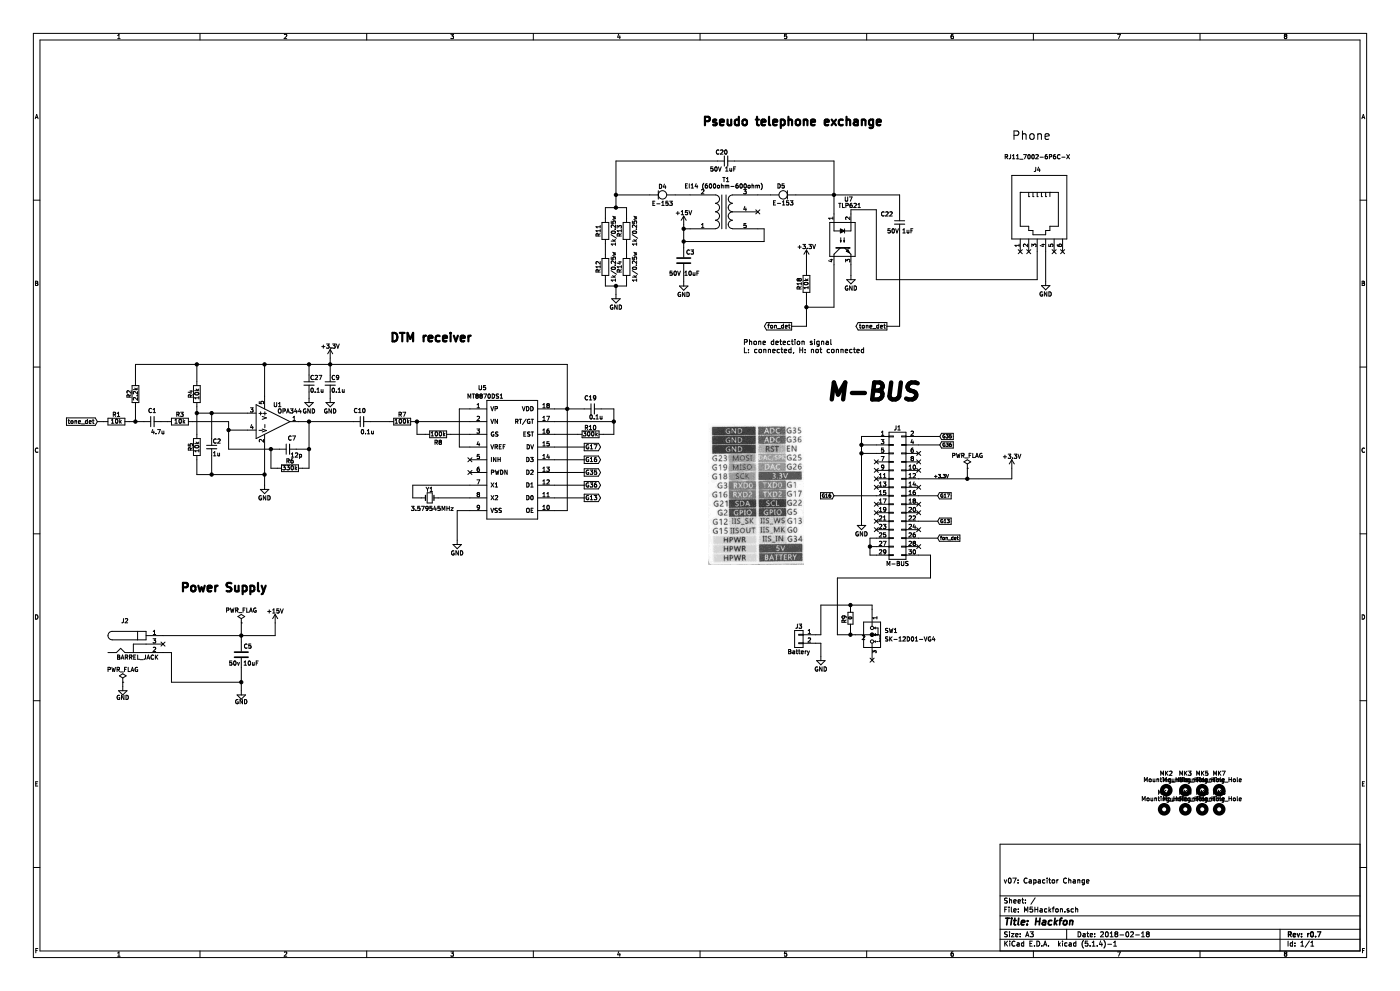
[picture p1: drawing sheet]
EESchema Schematic File Version 4
LIBS:M5Hackfon-cache
EELAYER 26 0
EELAYER END
$Descr A3 16535 11693
encoding utf-8
Sheet 1 1
Title "Hackfon"
Date "2018-02-18"
Rev "r0.7"
Comp ""
Comment1 "v07: Capacitor Change"
Comment2 ""
Comment3 ""
Comment4 ""
$EndDescr
$Comp
L M5Hackfon-rescue:+3.3V-M5Hackfon-rescue #PWR05
U 1 1
P 11950 5525
F 0 "#PWR05" H 11950 5375 50  0001 C CNN
F 1 "+3.3V" H 11950 5665 50  0000 C CNN
F 2 "" H 11950 5525 50  0000 C CNN
F 3 "" H 11950 5525 50  0000 C CNN
	1    11950 5525
	1    0    0    -1  
$EndComp
$Comp
L M5Hackfon-rescue:BARREL_JACK-M5Hackfon-rescue J2
U 1 1
P 1625 7600
F 0 "J2" H 1475 7875 50  0000 C CNN
F 1 "BARREL_JACK" H 1625 7445 50  0000 C CNN
F 2 "footprint:BARREL_JACK" H 1625 7600 50  0001 C CNN
F 3 "" H 1625 7600 50  0001 C CNN
	1    1625 7600
	1    0    0    -1  
$EndComp
$Comp
L M5Hackfon-rescue:+15V-M5Hackfon-rescue #PWR016
U 1 1
P 3250 7350
F 0 "#PWR016" H 3250 7200 50  0001 C CNN
F 1 "+15V" H 3250 7490 50  0000 C CNN
F 2 "" H 3250 7350 50  0001 C CNN
F 3 "" H 3250 7350 50  0001 C CNN
	1    3250 7350
	1    0    0    -1  
$EndComp
$Comp
L M5Hackfon-rescue:PWR_FLAG-M5Hackfon-rescue #FLG017
U 1 1
P 2850 7350
F 0 "#FLG017" H 2850 7425 50  0001 C CNN
F 1 "PWR_FLAG" H 2850 7500 50  0000 C CNN
F 2 "" H 2850 7350 50  0001 C CNN
F 3 "" H 2850 7350 50  0001 C CNN
	1    2850 7350
	1    0    0    -1  
$EndComp
$Comp
L M5Hackfon-rescue:PWR_FLAG-M5Hackfon-rescue #FLG018
U 1 1
P 1450 8050
F 0 "#FLG018" H 1450 8125 50  0001 C CNN
F 1 "PWR_FLAG" H 1450 8200 50  0000 C CNN
F 2 "" H 1450 8050 50  0001 C CNN
F 3 "" H 1450 8050 50  0001 C CNN
	1    1450 8050
	1    0    0    -1  
$EndComp
$Comp
L M5Hackfon-rescue:C-M5Hackfon-rescue C5
U 1 1
P 2850 7725
F 0 "C5" H 2875 7825 50  0000 L CNN
F 1 "50v 10uF" H 2700 7625 50  0000 L CNN
F 2 "Capacitors_SMD:C_0603" H 2888 7575 50  0001 C CNN
F 3 "" H 2850 7725 50  0001 C CNN
	1    2850 7725
	1    0    0    -1  
$EndComp
Text Notes 2125 7000 0    100  ~ 20
Power Supply
NoConn ~ 1925 7600
Wire Wire Line
	2025 8050 2850 8050
Wire Wire Line
	2850 8050 2850 7875
Connection ~ 2850 7500
Wire Wire Line
	2850 7350 2850 7500
Wire Wire Line
	2025 8050 2025 7700
Wire Wire Line
	2025 7700 1925 7700
$Comp
L M5Hackfon-rescue:TLP785-M5Hackfon-rescue U7
U 1 1
P 9950 2825
F 0 "U7" V 9475 2700 50  0000 L CNN
F 1 "TLP621" V 9550 2600 50  0000 L CNN
F 2 "Housings_DIP:DIP-4_W7.62mm" H 9750 2625 50  0001 L CIN
F 3 "" H 9950 2825 50  0001 L CNN
	1    9950 2825
	0    -1   1    0   
$EndComp
$Comp
L M5Hackfon-rescue:RJ11_7002-6P6C-X-M5Hackfon-rescue J4
U 1 1
P 12250 2520
F 0 "J4" H 12250 3040 50  0000 C CNN
F 1 "RJ11_7002-6P6C-X" H 12250 3190 50  0000 C CNN
F 2 "footprint:RJ11_7002-6P6C-X" H 12250 2520 50  0001 C CNN
F 3 "" H 12250 2520 50  0001 C CNN
	1    12250 2520
	1    0    0    -1  
$EndComp
$Comp
L M5Hackfon-rescue:Transformer_1P_SS-M5Hackfon-rescue T1
U 1 1
P 8550 2500
F 0 "T1" H 8575 2125 50  0000 C CNN
F 1 "EI14 (600ohm-600ohm)" H 8550 2200 50  0000 C CNN
F 2 "footprint:TRANS_EI14" H 8550 2500 50  0001 C CNN
F 3 "http://akizukidenshi.com/download/ds/sansui/st.pdf" H 8550 2500 50  0001 C CNN
	1    8550 2500
	1    0    0    1   
$EndComp
$Comp
L M5Hackfon-rescue:GND-M5Hackfon-rescue #PWR022
U 1 1
P 12350 3320
F 0 "#PWR022" H 12350 3070 50  0001 C CNN
F 1 "GND" H 12350 3170 50  0000 C CNN
F 2 "" H 12350 3320 50  0001 C CNN
F 3 "" H 12350 3320 50  0001 C CNN
	1    12350 3320
	1    0    0    -1  
$EndComp
$Comp
L M5Hackfon-rescue:GND-M5Hackfon-rescue #PWR023
U 1 1
P 7275 3475
F 0 "#PWR023" H 7275 3225 50  0001 C CNN
F 1 "GND" H 7275 3325 50  0000 C CNN
F 2 "" H 7275 3475 50  0001 C CNN
F 3 "" H 7275 3475 50  0001 C CNN
	1    7275 3475
	1    0    0    -1  
$EndComp
$Comp
L M5Hackfon-rescue:R-M5Hackfon-rescue R18
U 1 1
P 9525 3350
F 0 "R18" V 9605 3350 50  0000 C CNN
F 1 "10k" V 9525 3350 50  0000 C CNN
F 2 "Resistors_SMD:R_0603" V 9455 3350 50  0001 C CNN
F 3 "" H 9525 3350 50  0001 C CNN
	1    9525 3350
	-1   0    0    1   
$EndComp
$Comp
L M5Hackfon-rescue:E-153-M5Hackfon-rescue D4
U 1 1
P 7825 2300
F 0 "D4" H 7825 2400 50  0000 C CNN
F 1 "E-153" H 7825 2200 50  0000 C CNN
F 2 "Diodes_THT:D_T-1_P5.08mm_Horizontal" H 7825 2125 50  0001 C CNN
F 3 "" H 7825 2300 50  0001 C CNN
	1    7825 2300
	1    0    0    -1  
$EndComp
$Comp
L M5Hackfon-rescue:E-153-M5Hackfon-rescue D5
U 1 1
P 9250 2300
F 0 "D5" H 9275 2200 50  0000 C CNN
F 1 "E-153" H 9250 2400 50  0000 C CNN
F 2 "Diodes_THT:D_T-1_P5.08mm_Horizontal" H 9250 2125 50  0001 C CNN
F 3 "" H 9250 2300 50  0001 C CNN
	1    9250 2300
	-1   0    0    1   
$EndComp
$Comp
L M5Hackfon-rescue:C_Small-M5Hackfon-rescue C20
U 1 1
P 8575 1900
F 0 "C20" V 8675 1875 50  0000 L CNN
F 1 "50V 1uF" V 8475 1775 50  0000 L CNN
F 2 "Capacitors_SMD:C_0603" H 8575 1900 50  0001 C CNN
F 3 "" H 8575 1900 50  0001 C CNN
	1    8575 1900
	0    -1   -1   0   
$EndComp
$Comp
L M5Hackfon-rescue:+15V-M5Hackfon-rescue #PWR024
U 1 1
P 8075 2650
F 0 "#PWR024" H 8075 2500 50  0001 C CNN
F 1 "+15V" H 8075 2790 50  0000 C CNN
F 2 "" H 8075 2650 50  0001 C CNN
F 3 "" H 8075 2650 50  0001 C CNN
	1    8075 2650
	1    0    0    -1  
$EndComp
$Comp
L M5Hackfon-rescue:GND-M5Hackfon-rescue #PWR025
U 1 1
P 10050 3250
F 0 "#PWR025" H 10050 3000 50  0001 C CNN
F 1 "GND" H 10050 3100 50  0000 C CNN
F 2 "" H 10050 3250 50  0001 C CNN
F 3 "" H 10050 3250 50  0001 C CNN
	1    10050 3250
	1    0    0    -1  
$EndComp
Text GLabel 9350 3850 0    50   Output ~ 0
fon_det
$Comp
L M5Hackfon-rescue:C_Small-M5Hackfon-rescue C22
U 1 1
P 10625 2625
F 0 "C22" H 10400 2725 50  0000 L CNN
F 1 "50V 1uF" H 10475 2525 50  0000 L CNN
F 2 "Capacitors_SMD:C_0603" H 10625 2625 50  0001 C CNN
F 3 "" H 10625 2625 50  0001 C CNN
	1    10625 2625
	1    0    0    -1  
$EndComp
Text GLabel 10475 3850 0    50   Output ~ 0
tone_det
Text Notes 11950 1660 0    100  ~ 0
Phone
Text Notes 8290 1500 0    100  ~ 20
Pseudo telephone exchange
NoConn ~ 12050 2970
NoConn ~ 12150 2970
NoConn ~ 12450 2970
NoConn ~ 12550 2970
$Comp
L M5Hackfon-rescue:R-M5Hackfon-rescue R13
U 1 1
P 7400 2725
F 0 "R13" V 7480 2725 50  0000 C CNN
F 1 "1k/0.25w" V 7300 2725 50  0000 C CNN
F 2 "Resistors_SMD:R_0805" V 7330 2725 50  0001 C CNN
F 3 "" H 7400 2725 50  0001 C CNN
	1    7400 2725
	-1   0    0    1   
$EndComp
$Comp
L M5Hackfon-rescue:R-M5Hackfon-rescue R14
U 1 1
P 7400 3150
F 0 "R14" V 7480 3150 50  0000 C CNN
F 1 "1k/0.25w" V 7300 3150 50  0000 C CNN
F 2 "Resistors_SMD:R_0805" V 7330 3150 50  0001 C CNN
F 3 "" H 7400 3150 50  0001 C CNN
	1    7400 3150
	-1   0    0    1   
$EndComp
$Comp
L M5Hackfon-rescue:R-M5Hackfon-rescue R11
U 1 1
P 7150 2725
F 0 "R11" V 7230 2725 50  0000 C CNN
F 1 "1k/0.25w" V 7050 2725 50  0000 C CNN
F 2 "Resistors_SMD:R_0805" V 7080 2725 50  0001 C CNN
F 3 "" H 7150 2725 50  0001 C CNN
	1    7150 2725
	-1   0    0    1   
$EndComp
$Comp
L M5Hackfon-rescue:R-M5Hackfon-rescue R12
U 1 1
P 7150 3150
F 0 "R12" V 7230 3150 50  0000 C CNN
F 1 "1k/0.25w" V 7050 3150 50  0000 C CNN
F 2 "Resistors_SMD:R_0805" V 7080 3150 50  0001 C CNN
F 3 "" H 7150 3150 50  0001 C CNN
	1    7150 3150
	-1   0    0    1   
$EndComp
Wire Wire Line
	10050 2475 10050 2525
Wire Wire Line
	10350 2475 10050 2475
Wire Wire Line
	10625 3850 10475 3850
Wire Wire Line
	10625 2725 10625 3850
Connection ~ 9525 3625
Wire Wire Line
	9850 3625 9525 3625
Wire Wire Line
	9850 3125 9850 3625
Wire Wire Line
	9525 3050 9525 3200
Wire Wire Line
	9525 3850 9350 3850
Wire Wire Line
	9525 3500 9525 3625
Connection ~ 9850 2300
Wire Wire Line
	9400 2300 9850 2300
Wire Wire Line
	9850 1900 9850 2300
Wire Wire Line
	8675 1900 9850 1900
Wire Wire Line
	10050 3125 10050 3250
Wire Wire Line
	7675 2300 7275 2300
Wire Wire Line
	8950 2300 9100 2300
Connection ~ 8075 2700
Wire Wire Line
	9025 2700 8950 2700
Wire Wire Line
	9025 2850 9025 2700
Wire Wire Line
	8075 2850 9025 2850
Wire Wire Line
	8075 2650 8075 2700
Wire Wire Line
	8150 2700 8075 2700
Wire Wire Line
	8150 2300 7975 2300
Wire Wire Line
	7150 2575 7150 2450
Wire Wire Line
	7150 2450 7275 2450
Wire Wire Line
	7400 2450 7400 2575
Wire Wire Line
	7275 1900 7275 2300
Connection ~ 7275 2300
Connection ~ 7275 2450
Wire Wire Line
	7275 1900 8475 1900
Wire Wire Line
	7150 2875 7150 3000
Wire Wire Line
	7400 2875 7400 3000
Wire Wire Line
	7150 3300 7150 3375
Wire Wire Line
	7150 3375 7275 3375
Wire Wire Line
	7400 3375 7400 3300
Wire Wire Line
	7275 3475 7275 3375
Connection ~ 7275 3375
Text Notes 8775 4175 0    60   ~ 0
Phone detection signal\nL: connected, H: not connected
Wire Wire Line
	10350 3300 10350 2475
$Comp
L M5Hackfon-rescue:+3.3V-M5Hackfon-rescue #PWR031
U 1 1
P 9525 3050
F 0 "#PWR031" H 9525 2900 50  0001 C CNN
F 1 "+3.3V" H 9525 3190 50  0000 C CNN
F 2 "" H 9525 3050 50  0001 C CNN
F 3 "" H 9525 3050 50  0001 C CNN
	1    9525 3050
	1    0    0    -1  
$EndComp
$Comp
L M5Hackfon-rescue:OPA340NA-M5Hackfon-rescue U1
U 1 1
P 3225 4975
F 0 "U1" H 3225 5175 50  0000 L CNN
F 1 "OPA344" H 3275 5100 50  0000 L CNN
F 2 "TO_SOT_Packages_SMD:SOT-23-5" H 3225 4975 50  0001 C CNN
F 3 "" H 3225 5175 50  0001 C CNN
	1    3225 4975
	1    0    0    -1  
$EndComp
$Comp
L M5Hackfon-rescue:C_Small-M5Hackfon-rescue C7
U 1 1
P 3400 5300
F 0 "C7" V 3525 5200 50  0000 L CNN
F 1 "12p" V 3325 5125 50  0000 L CNN
F 2 "Capacitors_SMD:C_0603" H 3400 5300 50  0001 C CNN
F 3 "" H 3400 5300 50  0001 C CNN
	1    3400 5300
	0    -1   -1   0   
$EndComp
$Comp
L M5Hackfon-rescue:C_Small-M5Hackfon-rescue C1
U 1 1
P 1800 4975
F 0 "C1" V 1925 4925 50  0000 L CNN
F 1 "4.7u" V 1675 4825 50  0000 L CNN
F 2 "Capacitors_SMD:C_0603" H 1800 4975 50  0001 C CNN
F 3 "" H 1800 4975 50  0001 C CNN
	1    1800 4975
	0    -1   -1   0   
$EndComp
$Comp
L M5Hackfon-rescue:C_Small-M5Hackfon-rescue C2
U 1 1
P 2500 5275
F 0 "C2" H 2510 5345 50  0000 L CNN
F 1 "1u" H 2510 5195 50  0000 L CNN
F 2 "Capacitors_SMD:C_0603" H 2500 5275 50  0001 C CNN
F 3 "" H 2500 5275 50  0001 C CNN
	1    2500 5275
	1    0    0    -1  
$EndComp
$Comp
L M5Hackfon-rescue:C_Small-M5Hackfon-rescue C9
U 1 1
P 3900 4525
F 0 "C9" H 3910 4595 50  0000 L CNN
F 1 "0.1u" H 3910 4445 50  0000 L CNN
F 2 "Capacitors_SMD:C_0603" H 3900 4525 50  0001 C CNN
F 3 "" H 3900 4525 50  0001 C CNN
	1    3900 4525
	1    0    0    -1  
$EndComp
$Comp
L M5Hackfon-rescue:R-M5Hackfon-rescue R6
U 1 1
P 3425 5525
F 0 "R6" V 3505 5525 50  0000 C CNN
F 1 "330k" V 3425 5525 50  0000 C CNN
F 2 "Resistors_SMD:R_0603" V 3355 5525 50  0001 C CNN
F 3 "" H 3425 5525 50  0001 C CNN
	1    3425 5525
	0    -1   -1   0   
$EndComp
$Comp
L M5Hackfon-rescue:R-M5Hackfon-rescue R3
U 1 1
P 2125 4975
F 0 "R3" V 2205 4975 50  0000 C CNN
F 1 "10k" V 2125 4975 50  0000 C CNN
F 2 "Resistors_SMD:R_0603" V 2055 4975 50  0001 C CNN
F 3 "" H 2125 4975 50  0001 C CNN
	1    2125 4975
	0    -1   -1   0   
$EndComp
$Comp
L M5Hackfon-rescue:R-M5Hackfon-rescue R2
U 1 1
P 1600 4650
F 0 "R2" V 1525 4650 50  0000 C CNN
F 1 "2.2k" V 1600 4650 50  0000 C CNN
F 2 "Resistors_SMD:R_0603" V 1530 4650 50  0001 C CNN
F 3 "" H 1600 4650 50  0001 C CNN
	1    1600 4650
	1    0    0    -1  
$EndComp
$Comp
L M5Hackfon-rescue:R-M5Hackfon-rescue R4
U 1 1
P 2325 4650
F 0 "R4" V 2250 4650 50  0000 C CNN
F 1 "10k" V 2325 4650 50  0000 C CNN
F 2 "Resistors_SMD:R_0603" V 2255 4650 50  0001 C CNN
F 3 "" H 2325 4650 50  0001 C CNN
	1    2325 4650
	1    0    0    -1  
$EndComp
$Comp
L M5Hackfon-rescue:R-M5Hackfon-rescue R5
U 1 1
P 2325 5275
F 0 "R5" V 2250 5275 50  0000 C CNN
F 1 "10k" V 2325 5275 50  0000 C CNN
F 2 "Resistors_SMD:R_0603" V 2255 5275 50  0001 C CNN
F 3 "" H 2325 5275 50  0001 C CNN
	1    2325 5275
	1    0    0    -1  
$EndComp
$Comp
L M5Hackfon-rescue:+3.3V-M5Hackfon-rescue #PWR032
U 1 1
P 3900 4225
F 0 "#PWR032" H 3900 4075 50  0001 C CNN
F 1 "+3.3V" H 3900 4365 50  0000 C CNN
F 2 "" H 3900 4225 50  0001 C CNN
F 3 "" H 3900 4225 50  0001 C CNN
	1    3900 4225
	1    0    0    -1  
$EndComp
$Comp
L M5Hackfon-rescue:HT9172-M5Hackfon-rescue U5
U 1 1
P 6050 5425
F 0 "U5" H 5750 6275 50  0000 R CNN
F 1 "MT8870DS1" H 5950 6175 50  0000 R CNN
F 2 "Housings_SOIC:SOIC-18W_7.5x11.6mm_Pitch1.27mm" H 6050 5125 50  0001 C CNN
F 3 "" H 6050 5125 50  0001 C CNN
	1    6050 5425
	1    0    0    -1  
$EndComp
$Comp
L M5Hackfon-rescue:C_Small-M5Hackfon-rescue C10
U 1 1
P 4275 4975
F 0 "C10" V 4400 4925 50  0000 L CNN
F 1 "0.1u" V 4150 4825 50  0000 L CNN
F 2 "Capacitors_SMD:C_0603" H 4275 4975 50  0001 C CNN
F 3 "" H 4275 4975 50  0001 C CNN
	1    4275 4975
	0    -1   -1   0   
$EndComp
$Comp
L M5Hackfon-rescue:R-M5Hackfon-rescue R7
U 1 1
P 4750 4975
F 0 "R7" V 4830 4975 50  0000 C CNN
F 1 "100k" V 4750 4975 50  0000 C CNN
F 2 "Resistors_SMD:R_0603" V 4680 4975 50  0001 C CNN
F 3 "" H 4750 4975 50  0001 C CNN
	1    4750 4975
	0    -1   -1   0   
$EndComp
$Comp
L M5Hackfon-rescue:R-M5Hackfon-rescue R8
U 1 1
P 5175 5125
F 0 "R8" V 5075 5125 50  0000 C CNN
F 1 "100k" V 5175 5125 50  0000 C CNN
F 2 "Resistors_SMD:R_0603" V 5105 5125 50  0001 C CNN
F 3 "" H 5175 5125 50  0001 C CNN
	1    5175 5125
	0    -1   -1   0   
$EndComp
NoConn ~ 5550 5425
NoConn ~ 5550 5575
$Comp
L M5Hackfon-rescue:Crystal_Small-M5Hackfon-rescue Y1
U 1 1
P 5075 5875
F 0 "Y1" H 5025 5975 50  0000 L CNN
F 1 "3.579545MHz" H 4850 5750 50  0000 L CNN
F 2 "footprint:Crystal_HC49-U_Vertical" H 5050 5875 50  0001 C CNN
F 3 "http://akizukidenshi.com/download/ds/murata/cstls.pdf" H 5050 5875 50  0001 C CNN
	1    5075 5875
	1    0    0    -1  
$EndComp
Text GLabel 6900 5875 2    50   Output ~ 0
G13
Text GLabel 6900 5575 2    50   Output ~ 0
G35
Text GLabel 6900 5725 2    50   Output ~ 0
G36
Text GLabel 6900 5425 2    50   Output ~ 0
G16
Text GLabel 6900 5275 2    50   Output ~ 0
G17
$Comp
L M5Hackfon-rescue:R-M5Hackfon-rescue R10
U 1 1
P 6975 5125
F 0 "R10" V 7050 5125 50  0000 C CNN
F 1 "300k" V 6975 5125 50  0000 C CNN
F 2 "Resistors_SMD:R_0603" V 6905 5125 50  0001 C CNN
F 3 "" H 6975 5125 50  0001 C CNN
	1    6975 5125
	0    -1   -1   0   
$EndComp
$Comp
L M5Hackfon-rescue:C_Small-M5Hackfon-rescue C19
U 1 1
P 7000 4825
F 0 "C19" V 7125 4775 50  0000 L CNN
F 1 "0.1u" V 6900 4700 50  0000 L CNN
F 2 "Capacitors_SMD:C_0603" H 7000 4825 50  0001 C CNN
F 3 "" H 7000 4825 50  0001 C CNN
	1    7000 4825
	0    -1   -1   0   
$EndComp
$Comp
L M5Hackfon-rescue:GND-M5Hackfon-rescue #PWR033
U 1 1
P 3125 5725
F 0 "#PWR033" H 3125 5475 50  0001 C CNN
F 1 "GND" H 3125 5575 50  0000 C CNN
F 2 "" H 3125 5725 50  0001 C CNN
F 3 "" H 3125 5725 50  0001 C CNN
	1    3125 5725
	1    0    0    -1  
$EndComp
Text Notes 4600 4050 0    100  ~ 20
DTM receiver
Wire Wire Line
	1600 4300 2325 4300
Connection ~ 7250 4975
Wire Wire Line
	7100 4825 7250 4825
Connection ~ 6700 4825
Wire Wire Line
	7250 5125 7125 5125
Wire Wire Line
	7250 4825 7250 4975
Wire Wire Line
	6550 4975 7250 4975
Wire Wire Line
	6550 5125 6825 5125
Wire Wire Line
	6900 5275 6550 5275
Wire Wire Line
	6900 5425 6550 5425
Wire Wire Line
	6900 5575 6550 5575
Wire Wire Line
	6900 5725 6550 5725
Wire Wire Line
	6900 5875 6550 5875
Wire Wire Line
	6700 6025 6550 6025
Wire Wire Line
	6700 4300 6700 4825
Wire Wire Line
	6550 4825 6700 4825
Wire Wire Line
	5400 6025 5400 6375
Wire Wire Line
	5400 6025 5550 6025
Wire Wire Line
	5550 5875 5175 5875
Wire Wire Line
	4875 5725 5550 5725
Wire Wire Line
	5425 5275 5550 5275
Wire Wire Line
	5425 4825 5425 5275
Wire Wire Line
	5550 4825 5425 4825
Wire Wire Line
	5325 5125 5550 5125
Wire Wire Line
	4900 4975 4925 4975
Connection ~ 3650 4975
Connection ~ 3125 4300
Wire Wire Line
	3125 4300 3125 4675
Connection ~ 3900 4300
Connection ~ 2325 4300
Wire Wire Line
	2325 4500 2325 4300
Wire Wire Line
	1600 4300 1600 4500
Wire Wire Line
	3900 4225 3900 4300
Connection ~ 3125 5600
Connection ~ 3650 5300
Wire Wire Line
	3650 5525 3575 5525
Wire Wire Line
	3525 4975 3650 4975
Wire Wire Line
	3650 4975 3650 5300
Wire Wire Line
	3500 5300 3650 5300
Connection ~ 3200 5300
Wire Wire Line
	3200 5525 3275 5525
Wire Wire Line
	3200 5300 3200 5525
Connection ~ 2700 5075
Wire Wire Line
	2700 5300 3200 5300
Wire Wire Line
	2700 5075 2925 5075
Wire Wire Line
	2700 4975 2700 5075
Wire Wire Line
	2275 4975 2700 4975
Connection ~ 2500 5600
Wire Wire Line
	3125 5275 3125 5600
Connection ~ 2500 4875
Wire Wire Line
	2325 5425 2325 5600
Wire Wire Line
	2325 5600 2500 5600
Wire Wire Line
	2500 5600 2500 5375
Connection ~ 2325 4875
Wire Wire Line
	2325 4875 2500 4875
Wire Wire Line
	2500 5175 2500 4875
Wire Wire Line
	2325 4800 2325 4875
Connection ~ 1600 4975
Wire Wire Line
	1600 4800 1600 4975
Wire Wire Line
	1900 4975 1975 4975
Wire Wire Line
	1525 4975 1600 4975
Text GLabel 1150 4975 0    50   Input ~ 0
tone_det
$Comp
L M5Hackfon-rescue:R-M5Hackfon-rescue R1
U 1 1
P 1375 4975
F 0 "R1" V 1455 4975 50  0000 C CNN
F 1 "10k" V 1375 4975 50  0000 C CNN
F 2 "Resistors_SMD:R_0603" V 1305 4975 50  0001 C CNN
F 3 "" H 1375 4975 50  0001 C CNN
	1    1375 4975
	0    -1   -1   0   
$EndComp
Wire Wire Line
	1225 4975 1150 4975
$Comp
L M5Hackfon-rescue:GND-M5Hackfon-rescue #PWR034
U 1 1
P 3900 4700
F 0 "#PWR034" H 3900 4450 50  0001 C CNN
F 1 "GND" H 3900 4550 50  0000 C CNN
F 2 "" H 3900 4700 50  0001 C CNN
F 3 "" H 3900 4700 50  0001 C CNN
	1    3900 4700
	1    0    0    -1  
$EndComp
Wire Wire Line
	3900 4700 3900 4625
$Comp
L M5Hackfon-rescue:GND-M5Hackfon-rescue #PWR035
U 1 1
P 5400 6375
F 0 "#PWR035" H 5400 6125 50  0001 C CNN
F 1 "GND" H 5400 6225 50  0000 C CNN
F 2 "" H 5400 6375 50  0001 C CNN
F 3 "" H 5400 6375 50  0001 C CNN
	1    5400 6375
	1    0    0    -1  
$EndComp
$Comp
L M5Hackfon-rescue:GND-M5Hackfon-rescue #PWR039
U 1 1
P 1450 8100
F 0 "#PWR039" H 1450 7900 50  0001 C CNN
F 1 "GND" H 1450 7970 50  0000 C CNN
F 2 "" H 1450 8050 50  0001 C CNN
F 3 "" H 1450 8050 50  0001 C CNN
	1    1450 8100
	1    0    0    -1  
$EndComp
Wire Wire Line
	1450 8050 1450 8100
Wire Wire Line
	4375 4975 4600 4975
Wire Wire Line
	5025 5125 4925 5125
Wire Wire Line
	4925 5125 4925 4975
Connection ~ 4925 4975
$Comp
L M5Hackfon-rescue:C_Small-M5Hackfon-rescue C27
U 1 1
P 3650 4525
F 0 "C27" H 3660 4595 50  0000 L CNN
F 1 "0.1u" H 3660 4445 50  0000 L CNN
F 2 "Capacitors_SMD:C_0603" H 3650 4525 50  0001 C CNN
F 3 "" H 3650 4525 50  0001 C CNN
	1    3650 4525
	1    0    0    -1  
$EndComp
Wire Wire Line
	3650 4425 3650 4300
Connection ~ 3650 4300
$Comp
L M5Hackfon-rescue:GND-M5Hackfon-rescue #PWR045
U 1 1
P 3650 4700
F 0 "#PWR045" H 3650 4450 50  0001 C CNN
F 1 "GND" H 3650 4550 50  0000 C CNN
F 2 "" H 3650 4700 50  0001 C CNN
F 3 "" H 3650 4700 50  0001 C CNN
	1    3650 4700
	1    0    0    -1  
$EndComp
Wire Wire Line
	3650 4625 3650 4700
Wire Wire Line
	10625 2300 10625 2525
$Comp
L M5Hackfon-rescue:C-M5Hackfon-rescue C3
U 1 1
P 8075 3075
F 0 "C3" H 8100 3175 50  0000 L CNN
F 1 "50V 10uF" H 7900 2925 50  0000 L CNN
F 2 "Capacitors_SMD:C_0603" H 8075 3075 50  0001 C CNN
F 3 "" H 8075 3075 50  0001 C CNN
	1    8075 3075
	1    0    0    -1  
$EndComp
Connection ~ 8075 2850
$Comp
L M5Hackfon-rescue:GND-M5Hackfon-rescue #PWR048
U 1 1
P 8075 3325
F 0 "#PWR048" H 8075 3075 50  0001 C CNN
F 1 "GND" H 8075 3175 50  0000 C CNN
F 2 "" H 8075 3325 50  0001 C CNN
F 3 "" H 8075 3325 50  0001 C CNN
	1    8075 3325
	1    0    0    -1  
$EndComp
Wire Wire Line
	8075 3225 8075 3325
Wire Wire Line
	4875 5725 4875 5875
Wire Wire Line
	4875 5875 4975 5875
Wire Wire Line
	2850 7500 2850 7575
Wire Wire Line
	9525 3625 9525 3850
Wire Wire Line
	9850 2300 10625 2300
Wire Wire Line
	9850 2300 9850 2525
Wire Wire Line
	8075 2700 8075 2850
Wire Wire Line
	7275 2300 7275 2450
Wire Wire Line
	7275 2450 7400 2450
Wire Wire Line
	7275 3375 7400 3375
Wire Wire Line
	7250 4975 7250 5125
Wire Wire Line
	6700 4825 6700 6025
Wire Wire Line
	6700 4825 6900 4825
Wire Wire Line
	3650 4975 4175 4975
Wire Wire Line
	3125 4300 3650 4300
Wire Wire Line
	3900 4300 3900 4425
Wire Wire Line
	3900 4300 6700 4300
Wire Wire Line
	2325 4300 3125 4300
Wire Wire Line
	3125 5600 3125 5725
Wire Wire Line
	3650 5300 3650 5525
Wire Wire Line
	3200 5300 3300 5300
Wire Wire Line
	2700 5075 2700 5300
Wire Wire Line
	2500 5600 3125 5600
Wire Wire Line
	2500 4875 2925 4875
Wire Wire Line
	2325 4875 2325 5125
Wire Wire Line
	1600 4975 1700 4975
Wire Wire Line
	4925 4975 5550 4975
Wire Wire Line
	3650 4300 3900 4300
Wire Wire Line
	8075 2850 8075 2925
NoConn ~ 8950 2500
$Comp
L M5Hackfon-rescue:Conn_02x15_Odd_Even-conn-M5Hackfon-rescue J1
U 1 1
P 10550 5850
F 0 "J1" H 10600 6650 50  0000 C CNN
F 1 "M-BUS" H 10600 5050 50  0000 C CNN
F 2 "footprint:Pin_Header_MBUS_SMD_TH" H 10550 5850 50  0001 C CNN
F 3 "" H 10550 5850 50  0001 C CNN
	1    10550 5850
	1    0    0    -1  
$EndComp
$Comp
L M5Hackfon-rescue:Conn_01x02-conn-M5Hackfon-rescue J3
U 1 1
P 9435 7490
F 0 "J3" H 9435 7590 50  0000 C CNN
F 1 "Battery" H 9435 7290 50  0000 C CNN
F 2 "Pin_Headers:Pin_Header_Angled_1x02_Pitch2.54mm" H 9435 7490 50  0001 C CNN
F 3 "" H 9435 7490 50  0001 C CNN
	1    9435 7490
	-1   0    0    -1  
$EndComp
Text Notes 9750 4750 0    200  Italic 40
M-BUS
$Comp
L power:GND #PWR0102
U 1 1
P 10175 6150
F 0 "#PWR0102" H 10175 5900 50  0001 C CNN
F 1 "GND" H 10175 6000 50  0000 C CNN
F 2 "" H 10175 6150 50  0000 C CNN
F 3 "" H 10175 6150 50  0000 C CNN
	1    10175 6150
	1    0    0    -1  
$EndComp
NoConn ~ 10350 5750
NoConn ~ 10350 5950
NoConn ~ 10350 6050
NoConn ~ 10350 6150
NoConn ~ 10350 6250
NoConn ~ 10850 5450
NoConn ~ 10850 5550
NoConn ~ 10850 5750
NoConn ~ 10850 5950
NoConn ~ 10850 6250
Text Label 11025 5650 0    40   ~ 0
+3.3V
$Comp
L M5Hackfon-rescue:Mounting_Hole-M5_USB_Host_v05-rescue-M5Hackfon-rescue MK2
U 1 1
P 13775 9325
F 0 "MK2" H 13775 9525 50  0000 C CNN
F 1 "Mounting_Hole" H 13775 9450 50  0000 C CNN
F 2 "Mounting_Holes:MountingHole_3.2mm_M3" H 13775 9325 50  0001 C CNN
F 3 "" H 13775 9325 50  0001 C CNN
	1    13775 9325
	1    0    0    -1  
$EndComp
$Comp
L M5Hackfon-rescue:Mounting_Hole-M5_USB_Host_v05-rescue-M5Hackfon-rescue MK3
U 1 1
P 14000 9325
F 0 "MK3" H 14000 9525 50  0000 C CNN
F 1 "Mounting_Hole" H 14000 9450 50  0000 C CNN
F 2 "Mounting_Holes:MountingHole_3.2mm_M3" H 14000 9325 50  0001 C CNN
F 3 "" H 14000 9325 50  0001 C CNN
	1    14000 9325
	1    0    0    -1  
$EndComp
$Comp
L M5Hackfon-rescue:Mounting_Hole-M5_USB_Host_v05-rescue-M5Hackfon-rescue MK5
U 1 1
P 14200 9325
F 0 "MK5" H 14200 9525 50  0000 C CNN
F 1 "Mounting_Hole" H 14200 9450 50  0000 C CNN
F 2 "Mounting_Holes:MountingHole_2.2mm_M2" H 14200 9325 50  0001 C CNN
F 3 "" H 14200 9325 50  0001 C CNN
	1    14200 9325
	1    0    0    -1  
$EndComp
$Comp
L M5Hackfon-rescue:Mounting_Hole-M5_USB_Host_v05-rescue-M5Hackfon-rescue MK7
U 1 1
P 14400 9325
F 0 "MK7" H 14400 9525 50  0000 C CNN
F 1 "Mounting_Hole" H 14400 9450 50  0000 C CNN
F 2 "Mounting_Holes:MountingHole_2.2mm_M2" H 14400 9325 50  0001 C CNN
F 3 "" H 14400 9325 50  0001 C CNN
	1    14400 9325
	1    0    0    -1  
$EndComp
$Comp
L M5Hackfon-rescue:Mounting_Hole-M5_USB_Host_v05-rescue-M5Hackfon-rescue MK1
U 1 1
P 13750 9550
F 0 "MK1" H 13750 9750 50  0000 C CNN
F 1 "Mounting_Hole" H 13750 9675 50  0000 C CNN
F 2 "Mounting_Holes:MountingHole_3.2mm_M3" H 13750 9550 50  0001 C CNN
F 3 "" H 13750 9550 50  0001 C CNN
	1    13750 9550
	1    0    0    -1  
$EndComp
$Comp
L M5Hackfon-rescue:Mounting_Hole-M5_USB_Host_v05-rescue-M5Hackfon-rescue MK4
U 1 1
P 14000 9550
F 0 "MK4" H 14000 9750 50  0000 C CNN
F 1 "Mounting_Hole" H 14000 9675 50  0000 C CNN
F 2 "Mounting_Holes:MountingHole_3.2mm_M3" H 14000 9550 50  0001 C CNN
F 3 "" H 14000 9550 50  0001 C CNN
	1    14000 9550
	1    0    0    -1  
$EndComp
$Comp
L M5Hackfon-rescue:Mounting_Hole-M5_USB_Host_v05-rescue-M5Hackfon-rescue MK6
U 1 1
P 14200 9550
F 0 "MK6" H 14200 9750 50  0000 C CNN
F 1 "Mounting_Hole" H 14200 9675 50  0000 C CNN
F 2 "Mounting_Holes:MountingHole_2.2mm_M2" H 14200 9550 50  0001 C CNN
F 3 "" H 14200 9550 50  0001 C CNN
	1    14200 9550
	1    0    0    -1  
$EndComp
$Comp
L M5Hackfon-rescue:Mounting_Hole-M5_USB_Host_v05-rescue-M5Hackfon-rescue MK8
U 1 1
P 14400 9550
F 0 "MK8" H 14400 9750 50  0000 C CNN
F 1 "Mounting_Hole" H 14400 9675 50  0000 C CNN
F 2 "Mounting_Holes:MountingHole_2.2mm_M2" H 14400 9550 50  0001 C CNN
F 3 "" H 14400 9550 50  0001 C CNN
	1    14400 9550
	1    0    0    -1  
$EndComp
$Comp
L M5Hackfon-rescue:Sliede_SW_01-sliede_sw_01-M5Hackfon-rescue SW1
U 1 1
P 10300 7490
F 0 "SW1" V 10250 7715 50  0000 C CNN
F 1 "SK-12D01-VG4" V 10350 7940 50  0000 C CNN
F 2 "footprint:slide_switch_angled" H 10300 7490 50  0001 C CNN
F 3 "http://akizukidenshi.com/download/ds/jianfu/SK-12D01-VG4.pdf" H 10300 7490 50  0001 C CNN
	1    10300 7490
	0    1    1    0   
$EndComp
NoConn ~ 10300 7790
Wire Wire Line
	10175 5150 10175 5250
Wire Wire Line
	10175 5150 10350 5150
Wire Wire Line
	10350 5250 10175 5250
Connection ~ 10175 5250
Wire Wire Line
	10350 5350 10175 5350
Connection ~ 10175 5350
Wire Wire Line
	10350 6350 10275 6350
Wire Wire Line
	10275 6350 10275 6450
Wire Wire Line
	10275 6550 10350 6550
Wire Wire Line
	10350 6450 10275 6450
Connection ~ 10275 6450
Wire Wire Line
	10850 5850 11075 5850
Wire Wire Line
	10300 7190 10300 7140
$Comp
L Device:R_Small R9
U 1 1
P 10045 7295
F 0 "R9" V 10115 7255 50  0000 L CNN
F 1 "0" V 10045 7270 40  0000 L CNN
F 2 "Resistors_SMD:R_0603" H 10045 7295 50  0001 C CNN
F 3 "" H 10045 7295 50  0001 C CNN
	1    10045 7295
	-1   0    0    1   
$EndComp
Wire Wire Line
	10175 5250 10175 5350
Wire Wire Line
	10175 5350 10175 6150
Wire Wire Line
	10275 6450 10275 6550
Wire Wire Line
	10350 3300 12250 3300
Wire Wire Line
	12350 2970 12350 3320
Text GLabel 11075 6150 2    40   Input ~ 0
G13
Wire Wire Line
	11075 6150 10850 6150
Text GLabel 9850 5850 0    40   Input ~ 0
G16
Wire Wire Line
	9850 5850 10350 5850
Text GLabel 11075 5850 2    40   Input ~ 0
G17
Text GLabel 11075 6350 2    40   Input ~ 0
fon_det
Wire Wire Line
	11075 6350 10850 6350
Text GLabel 11100 5150 2    40   Input ~ 0
G35
Wire Wire Line
	11100 5150 10850 5150
Text GLabel 11100 5250 2    40   Input ~ 0
G36
Wire Wire Line
	11100 5250 10850 5250
NoConn ~ 10850 6050
NoConn ~ 10850 5350
NoConn ~ 10350 5650
NoConn ~ 10350 5550
NoConn ~ 10350 5450
Wire Wire Line
	11950 5650 11950 5525
Wire Wire Line
	10850 5650 11425 5650
NoConn ~ 10850 6450
Wire Wire Line
	3250 7350 3250 7500
Wire Wire Line
	3250 7500 2850 7500
Wire Wire Line
	1925 7500 2850 7500
$Comp
L M5Hackfon-rescue:PWR_FLAG-M5Hackfon-rescue #FLG0101
U 1 1
P 11425 5525
F 0 "#FLG0101" H 11425 5600 50  0001 C CNN
F 1 "PWR_FLAG" H 11425 5675 50  0000 C CNN
F 2 "" H 11425 5525 50  0001 C CNN
F 3 "" H 11425 5525 50  0001 C CNN
	1    11425 5525
	1    0    0    -1  
$EndComp
Wire Wire Line
	11425 5525 11425 5650
Connection ~ 11425 5650
Wire Wire Line
	11425 5650 11950 5650
Wire Wire Line
	12250 2970 12250 3300
$Comp
L M5Hackfon-rescue:GND-M5Hackfon-rescue #PWR0103
U 1 1
P 2850 8150
F 0 "#PWR0103" H 2850 7950 50  0001 C CNN
F 1 "GND" H 2850 8020 50  0000 C CNN
F 2 "" H 2850 8100 50  0001 C CNN
F 3 "" H 2850 8100 50  0001 C CNN
	1    2850 8150
	1    0    0    -1  
$EndComp
Wire Wire Line
	2850 8150 2850 8050
Connection ~ 2850 8050
$Comp
L power:GND #PWR0101
U 1 1
P 9695 7745
F 0 "#PWR0101" H 9695 7495 50  0001 C CNN
F 1 "GND" H 9695 7595 50  0000 C CNN
F 2 "" H 9695 7745 50  0000 C CNN
F 3 "" H 9695 7745 50  0000 C CNN
	1    9695 7745
	1    0    0    -1  
$EndComp
Wire Wire Line
	9635 7590 9695 7590
Wire Wire Line
	9695 7590 9695 7745
Wire Wire Line
	9635 7490 9695 7490
Wire Wire Line
	9695 7490 9695 7140
Wire Wire Line
	9695 7140 10045 7140
Wire Wire Line
	10850 6550 10990 6550
Wire Wire Line
	9890 7490 10045 7490
Wire Wire Line
	10045 7395 10045 7490
Connection ~ 10045 7490
Wire Wire Line
	10045 7490 10100 7490
Wire Wire Line
	10045 7195 10045 7140
Connection ~ 10045 7140
Wire Wire Line
	10045 7140 10300 7140
Wire Wire Line
	9890 7490 9890 6820
Wire Wire Line
	9890 6820 10990 6820
Wire Wire Line
	10990 6820 10990 6550
$EndSCHEMATC
